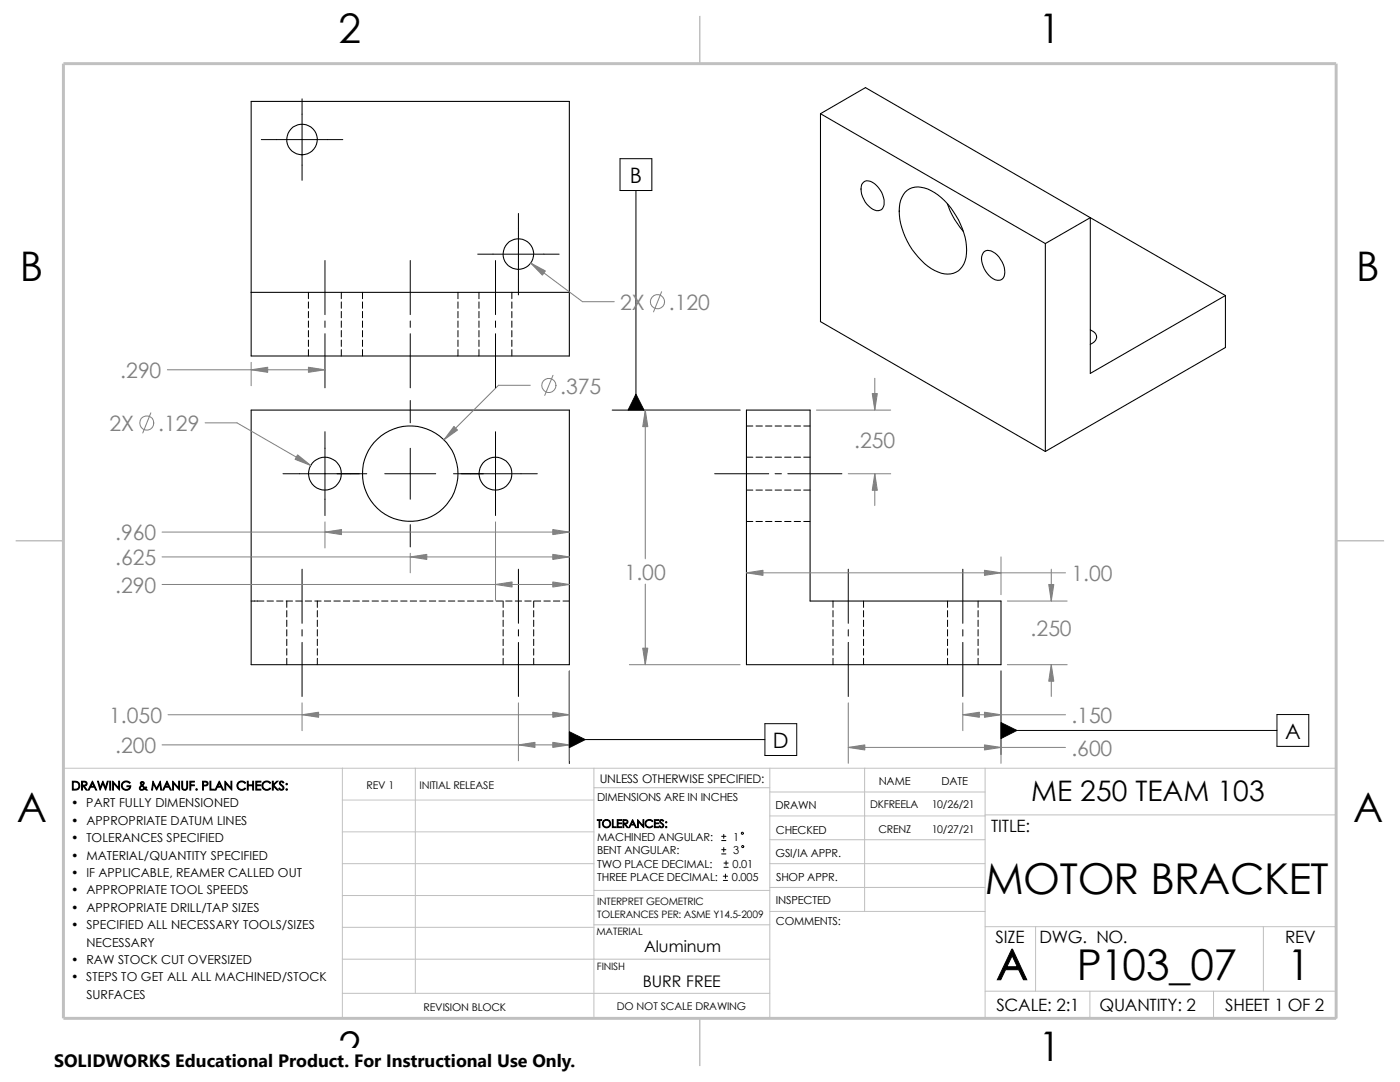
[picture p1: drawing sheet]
<svg xmlns="http://www.w3.org/2000/svg" width="279mm" height="216mm" viewBox="0 0 279 216" stroke-linecap="round" stroke-linejoin="round" font-family="sans-serif">
<g fill="none" stroke="#c0c0c0" stroke-width=".2">
<path d="M12.7 153.3h254v49.9h-239.9M68.3 159.6h50.2M68.3 153.3v49.9M82.9 153.3v44.9M118.5 157.2h35.1M118.5 153.3v49.9M153.6 158h43M153.6 153.3v49.9M172.6 153.3v28.6M196.6 153.3v49.9M68.3 172.3h50.2M68.3 178.7h50.2"/>
<path d="M68.3 166h50.2M118.5 177.7h35.1M153.6 177.1h43M153.6 162.8h43M153.6 172.3h43M153.6 167.6h43M196.6 162.6h70.1M68.3 198.2h85.3M68.3 185h50.2M68.3 191.4h85.3M118.5 184.5h35.1M153.6 181.9h43"/>
<path d="M196.6 197.8h70.1M196.6 184.9h70.1M206.7 184.9v12.9M217.5 197.8v5.4M242.2 197.8v5.4M252.1 184.9v12.9"/>
</g>
<path d="M139.7 3.2v9.5M3.1 107.9h9.6M266.7 107.9h9.5M139.7 203.2v9.5" fill="none" stroke="#c0c0c0" stroke-width=".3"/>
<path d="M12.7 12.7h254v190.5h-254z" fill="none" stroke="#c0c0c0" stroke-width=".59"/>
<g fill="none" stroke="#000" stroke-width=".2">
<path d="M60.3 19.7v16.3M52.2 27.9h16.2M123.7 31.7h6.4v6.3h-6.4zM126.9 38v43.8M61.6 58.3v1.3M64.9 52v10.8M68.1 58.3v1.3M72.3 58.3v1.3M81.9 52v10.8M91.4 58.3v1.3M95.3 50.7h16.3M95.6 58.3v1.3"/>
<path d="M98.9 52v10.8M102.2 58.3v1.3M103.5 42.6v16.2M61.6 60.2v1.3M61.6 62.1v1.3M61.6 64.1v1.2M61.6 66v1.2M61.6 67.9v1.2M61.6 69.8v1.2M64.9 64.1v1.2M64.9 66.6v10.8M68.1 60.2v1.3"/>
<path d="M68.1 62.1v1.3M68.1 64.1v1.2M68.1 66v1.2M68.1 67.9v1.2M68.1 69.8v1.2M72.3 60.2v1.3M72.3 62.1v1.3M72.3 64.1v1.2M72.3 66v1.2M72.3 67.9v1.2M72.3 69.8v1.2M81.9 64.1v1.2"/>
<path d="M81.9 66.6v10.8M81.9 79.9v4.5M91.4 60.2v1.3M91.4 62.1v1.3M91.4 64.1v1.2M91.4 66v1.2M91.4 67.9v1.2M91.4 69.8v1.2M95.6 60.2v1.3M95.6 62.1v1.3M95.6 64.1v1.2M95.6 66v1.2"/>
<path d="M95.6 67.9v1.2M95.6 69.8v1.2M98.9 64.1v1.2M98.9 66.6v10.8M102.2 60.2v1.3M102.2 62.1v1.3M102.2 64.1v1.2M102.2 66v1.2M102.2 67.9v1.2M102.2 69.8v1.2M56.5 94.5h16.7M64.9 86.1v16.8"/>
<path d="M76.8 94.5h10.2M81.9 89.5v10.1M90.5 94.5h16.7M98.9 86.1v16.8M122.2 81.8h25.5M142.6 94.5h10.8M149 91.2h1.2M149 97.8h1.2M149 85h1.2M150.9 91.2h1.2M150.9 97.8h1.2M150.9 85h1.2"/>
<path d="M152.8 91.2h1.3M152.8 97.8h1.3M152.8 85h1.3M154.7 91.2h1.3M154.7 97.8h1.3M154.7 85h1.3M154.7 94.5h1.3M156.6 91.2h1.3M156.6 97.8h1.3M156.6 85h1.3M157.2 94.5h10.8M158.5 91.2h1.3"/>
<path d="M158.5 97.8h1.3M158.5 85h1.3M160.4 91.2h1.3M160.4 97.8h1.3M160.4 85h1.3M50.1 119.9h2.6M53.3 119.9h1.3M55.2 119.9h1.3M57.1 119.9h1.3M57.2 119.9v1.3M59 119.9h1.3M60.3 113.6v10.8"/>
<path d="M60.9 119.9h1.3M62.8 119.9h1.3M63.3 119.9v1.3M64.7 119.9h1.3M66.6 119.9h1.3M68.5 119.9h1.3M70.4 119.9h1.3M72.3 119.9h1.3M74.3 119.9h1.2M76.2 119.9h1.2M78.1 119.9h1.2M80 119.9h1.2"/>
<path d="M81.9 119.9h1.2M81.9 104.7v4.4M83.8 119.9h1.2M85.7 119.9h1.3M87.6 119.9h1.3M89.5 119.9h1.3M91.4 119.9h1.3M93.3 119.9h1.3M95.2 119.9h1.3M97.1 119.9h1.3M99 119.9h1.3M100.4 119.9v1.3"/>
<path d="M100.9 119.9h1.3M102.8 119.9h1.3M103.5 113.6v10.8M104.7 119.9h1.3M106.5 119.9v1.3M106.6 119.9h1.3M108.5 119.9h1.3M110.4 119.9h1.3M112.4 119.9h1.2M149 104.1h1.2M150.9 104.1h1.2M152.8 104.1h1.3"/>
<path d="M154.7 104.1h1.3M156.6 104.1h1.3M158.5 104.1h1.3M160.4 104.1h1.3M166.2 119.9v1.3M169.3 113.6v10.8M172.3 119.9v1.3M189.1 119.9v1.3M192.2 113.6v10.8M195.2 119.9v1.3M57.2 121.8v1.3M57.2 123.7v1.3"/>
<path d="M57.2 125.6v1.3M57.2 127.6v1.2M57.2 129.5v1.2M57.2 131.4v1.2M60.3 125.6v1.3M60.3 128.2v10.8M63.3 121.8v1.3M63.3 123.7v1.3M63.3 125.6v1.3M63.3 127.6v1.2M63.3 129.5v1.2M63.3 131.4v1.2"/>
<path d="M100.4 121.8v1.3M100.4 123.7v1.3M100.4 125.6v1.3M100.4 127.6v1.2M100.4 129.5v1.2M100.4 131.4v1.2M103.5 125.6v1.3M103.5 128.2v10.8M106.5 121.8v1.3M106.5 123.7v1.3M106.5 125.6v1.3M106.5 127.6v1.2"/>
<path d="M106.5 129.5v1.2M106.5 131.4v1.2M113.6 133.9v18.5M166.2 121.8v1.3M166.2 123.7v1.3M166.2 125.6v1.3M166.2 127.6v1.2M166.2 129.5v1.2M166.2 131.4v1.2M169.3 125.6v1.3M169.3 128.2v10.8M172.3 121.8v1.3"/>
<path d="M172.3 123.7v1.3M172.3 125.6v1.3M172.3 127.6v1.2M172.3 129.5v1.2M172.3 131.4v1.2M189.1 121.8v1.3M189.1 123.7v1.3M189.1 125.6v1.3M189.1 127.6v1.2M189.1 129.5v1.2M189.1 131.4v1.2M192.2 125.6v1.3"/>
<path d="M192.2 128.2v10.8M195.2 121.8v1.3M195.2 123.7v1.3M195.2 125.6v1.3M195.2 127.6v1.2M195.2 129.5v1.2M195.2 131.4v1.2M199.8 133.9v16.6M113.6 147.6h39.1M152.7 144.4h6.3v6.3h-6.3zM199.8 145.8h55M254.8 142.6h6.4v6.3h-6.4z"/>
<path d="M144 170.4h.9M144 169.5h.9M144 167.7h.9M144 166.9h.9M144.4 175.7h.8M144.4 174.8h.8M144.4 166.5v.8M144.4 169.1v.9M144.5 173.1h.8M144.5 172.2h.8M144.8 174.4v.9M144.9 171.8v.8"/>
<circle cx="148.2" cy="166.3" r=".22"/>
<circle cx="148.2" cy="168.9" r=".21"/>
</g>
<g fill="none" stroke="#000" stroke-width=".21">
<path d="M50.1 20.2h63.5v50.8h-63.5zM163.7 22.7l44.9 25.9M163.7 22.7v41.5l44.9 25.9M163.7 22.7l9-5.2 71.9 41.5M172.4 36.3a2.27 2.27 0 0 1 2.9 1.1 3.5 3.5 0 0 1 .6 4.4 2.43 2.43 0 0 1-2.9-1.1 4 4 0 0 1-.9-4.1zM180.6 38.4a3.9 3.9 0 0 1 4.6-.7 14.5 14.5 0 0 1 7.7 13 3.8 3.8 0 0 1-4.4 4 10.6 10.6 0 0 1-6.5-4.9 12.5 12.5 0 0 1-2.3-9.8zM50.1 58.3h63.5M189.1 40.7a17 17 0 0 0 3.1 5.5M196.4 50.2a2.31 2.31 0 0 1 3 1.1 4 4 0 0 1 .8 4.2 1.62 1.62 0 0 1-2.4-.1 4.7 4.7 0 0 1-1.8-4.6zM208.6 48.6v41.5M208.6 48.6l9-5.2v31.1l27-15.5M244.6 59v10.3l-36 20.8"/>
<path d="M217.6 65.8a1.4 1.4 0 0 1 1.1 1 1.4 1.4 0 0 1-.3 1.4l-.8 .5M50.1 81.8h63.5v50.8h-63.5zM149 81.8h12.7v38.1h38.1v12.7h-50.8z"/>
<circle cx="60.3" cy="27.9" r="3.1"/>
<circle cx="103.5" cy="50.7" r="3.1"/>
<circle cx="64.8" cy="94.5" r="3.3"/>
<circle cx="81.9" cy="94.5" r="9.5"/>
<circle cx="98.9" cy="94.5" r="3.3"/>
</g>
<g fill="none" stroke="#808080" stroke-width=".2">
<path d="M105.9 52.5l10.3 7.7h6.4M132 58.2l-1.6 4M33.4 73.8h31.5M50.1 72.3v4.7M105.8 76.9h-6.3l-10.9 10.9M110.4 74.9l-1.7 4M174.6 75.5v6.3M30.1 82.4l-1.6 4M40.9 84.4h6.4l14.7 8.5M125.6 81.8h22.1M128.8 81.8v29.7M162.9 81.8h14.9"/>
<path d="M169.3 94.5h8.5M174.6 94.5v6.4M32.3 116.6h81.3M32.3 111.1h81.3M32.3 106.2h81.3M64.9 104.1v5.2M81.9 110.4v3.9M98.9 104.1v15.7M128.8 116.5v16.1M149 114.3h63.6M199.8 111.1v7.6M201 119.9h12"/>
<path d="M209.8 113.6v6.3M113.6 133.9v17.9M125.6 132.6h22.1M199.8 133.9v18.4M201 132.6h12M209.8 132.6v6.4M32.3 148.6h81.3M33.5 142.6h80.1M60.3 140.3v5.5M103.5 140.3v11.5M169.3 149.1h43.3M169.3 140.3v12"/>
<path d="M192.2 142.6h20.4M192.2 140.3v5.5"/>
<circle cx="109.5" cy="76.9" r="1.41"/>
<circle cx="131.2" cy="60.2" r="1.41"/>
<circle cx="29.3" cy="84.4" r="1.41"/>
</g>
<g fill="#808080" stroke="#808080" stroke-width=".2">
<path d="M149 114.3l3.3-.5v1z"/>
<path d="M196.5 113.8l3.3 .5-3.3 .5z"/>
<path d="M196.5 142.1l3.3 .5-3.3 .5z"/>
<path d="M192.2 142.6l3.3-.5v1z"/>
<path d="M209.3 116.6h1l-.5 3.3z"/>
<path d="M209.8 132.6l.5 3.3h-1z"/>
<path d="M196.5 148.6l3.3 .5-3.3 .5z"/>
<path d="M169.3 149.1l3.3-.5v1z"/>
<path d="M174.1 78.5h1l-.5 3.3z"/>
<path d="M174.6 94.5l.5 3.3h-1z"/>
<path d="M128.8 81.8l.5 3.3h-1z"/>
<path d="M128.3 129.3h1l-.5 3.3z"/>
<path d="M59.4 90.8l2.6 2.1-3.1-1.2z"/>
<path d="M110.3 105.7l3.3 .5-3.3 .5z"/>
<path d="M110.3 148.1l3.3 .5-3.3 .5z"/>
<path d="M103.5 148.6l3.3-.5v1z"/>
<path d="M110.3 142.1l3.3 .5-3.3 .5z"/>
<path d="M60.3 142.6l3.3-.5v1z"/>
<path d="M110.3 116.1l3.3 .5-3.3 .5z"/>
<path d="M98.9 116.6l3.3-.5v1z"/>
<path d="M110.3 110.6l3.3 .5-3.3 .5z"/>
<path d="M81.9 111.1l3.3-.5v1z"/>
<path d="M64.9 106.2l3.3-.5v1z"/>
<path d="M90.6 85.1l.7 .7-2.7 2z"/>
<path d="M105.9 52.5l2.9 1.6-.6 .8z"/>
<path d="M61.6 73.3l3.3 .5-3.3 .5z"/>
<path d="M50.1 73.8l3.3-.5v1z"/>
</g>
<path d="M126.9 78.7l1.6 3.1h-3.2zM113.6 146l3.2 1.6-3.2 1.6zM199.8 144.2l3.1 1.6-3.1 1.6z" fill="#000" stroke="#000" stroke-width=".2"/>
<path d="M10.8 209.2h104.1v6.7h-104.1z" fill="#fff"/>
<g font-size="8.5">
<text x="196.6" y="178.4">MOTOR BRACKET</text>
<text x="198.8" y="195.5">A</text>
<text x="214.9" y="195.5">P103_07</text>
<text x="256.9" y="195.5">1</text>
</g>
<g font-size="8.1">
<text x="67.6" y="8.5">2</text>
<text x="207.3" y="8.5">1</text>
<text x="4" y="56.1">B</text>
<text x="270.7" y="56.1">B</text>
<text x="3.3" y="164.1">A</text>
<text x="270" y="164.1">A</text>
<text x="67.6" y="211.7">2</text>
<text x="207.2" y="211.7">1</text>
</g>
<text font-size="5.6" x="205.8" y="159.9">ME 250 TEAM 103</text>
<g font-size="4.2">
<text x="125.7" y="36.5">B</text>
<text x="154.2" y="149.3">D</text>
<text x="256.5" y="147.4">A</text>
</g>
<g font-size="4.2" fill="#808080">
<text x="123.8" y="61.8">2X</text>
<text x="133.5" y="61.8">.120</text>
<text x="24" y="75.5">.290</text>
<text x="111.8" y="78.5">.375</text>
<text x="21.8" y="86">2X</text>
<text x="31.6" y="86">.129</text>
<text x="170.5" y="89.4">.250</text>
<text x="23" y="107.8">.960</text>
<text x="23" y="112.8">.625</text>
<text x="23" y="118.3">.290</text>
<text x="124.7" y="115.7">1.00</text>
<text x="213.8" y="116">1.00</text>
<text x="205.7" y="127">.250</text>
<text x="21.8" y="144.3">1.050</text>
<text x="213.8" y="144.3">.150</text>
<text x="23" y="150.3">.200</text>
<text x="213.8" y="150.8">.600</text>
</g>
<text font-size="3.6" x="10.8" y="213">SOLIDWORKS Educational Product. For Instructional Use Only.</text>
<g font-size="3.4">
<text x="197.8" y="166">TITLE:</text>
<text x="198.7" y="188.1">SIZE</text>
<text x="207.5" y="188.1">DWG. NO.</text>
<text x="256.5" y="188.2">REV</text>
<text x="198.8" y="201.7">SCALE: 2:1</text>
<text x="219.4" y="201.7">QUANTITY: 2</text>
<text x="244.5" y="201.7">SHEET 1 OF 2</text>
</g>
<g font-size="3.2">
<text x="128.5" y="189.9">Aluminum</text>
<text x="128.3" y="197">BURR FREE</text>
</g>
<g font-size="2.5">
<text x="14.2" y="161.1">• PART FULLY DIMENSIONED</text>
<text x="14.2" y="157.6">DRAWING &amp; MANUF. PLAN CHECKS:</text>
<text x="14.2" y="164.6">• APPROPRIATE DATUM LINES</text>
<text x="14.2" y="171.5">• MATERIAL/QUANTITY SPECIFIED</text>
<text x="14.2" y="168.1">• TOLERANCES SPECIFIED</text>
<text x="14.2" y="178.5">• APPROPRIATE TOOL SPEEDS</text>
<text x="14.2" y="175">• IF APPLICABLE, REAMER CALLED OUT</text>
<text x="14.2" y="185.4">• SPECIFIED ALL NECESSARY TOOLS/SIZES</text>
<text x="14.2" y="181.9">• APPROPRIATE DRILL/TAP SIZES</text>
<text x="17.2" y="188.9">NECESSARY</text>
<text x="14.2" y="195.8">• STEPS TO GET ALL ALL MACHINED/STOCK</text>
<text x="14.2" y="192.4">• RAW STOCK CUT OVERSIZED</text>
<text x="17.2" y="199.3">SURFACES</text>
</g>
<text font-size="2.4" x="119.7" y="156.2">UNLESS OTHERWISE SPECIFIED:</text>
<g font-size="2.2">
<text x="119.2" y="159.9">DIMENSIONS ARE IN INCHES</text>
<text x="154.8" y="161.5">DRAWN</text>
<text x="175.4" y="156.7">NAME</text>
<text x="187.9" y="156.7">DATE</text>
<text x="119.2" y="167.8">MACHINED ANGULAR:</text>
<text x="119.2" y="165.1">TOLERANCES:</text>
<text x="146.3" y="167.8">1</text>
<text x="154.8" y="166.3">CHECKED</text>
<text x="119.2" y="173.1">TWO PLACE DECIMAL:</text>
<text x="119.2" y="170.4">BENT ANGULAR:</text>
<text x="146.2" y="173.1">0.01</text>
<text x="146.3" y="170.4">3</text>
<text x="154.8" y="171">GSI/IA APPR.</text>
<text x="119.2" y="175.7">THREE PLACE DECIMAL:</text>
<text x="146.1" y="175.7">0.005</text>
<text x="154.9" y="175.7">SHOP APPR.</text>
<text x="154.9" y="180.5">INSPECTED</text>
<text x="154.9" y="184.7">COMMENTS:</text>
</g>
<g font-size="2.1">
<text x="73.2" y="157.4">REV 1</text>
<text x="83.7" y="157.4">INITIAL RELEASE</text>
<text x="173.7" y="161.2">DKFREELA</text>
<text x="186" y="161.2">10/26/21</text>
<text x="175.3" y="166.1">CRENZ</text>
<text x="186" y="166.1">10/27/21</text>
<text x="84.5" y="201.7">REVISION BLOCK</text>
<text x="123.1" y="201.6">DO NOT SCALE DRAWING</text>
</g>
<g font-size="2">
<text x="119.2" y="183.1">TOLERANCES PER: ASME Y14.5-2009</text>
<text x="119.2" y="180.6">INTERPRET GEOMETRIC</text>
<text x="119" y="186.6">MATERIAL</text>
<text x="119.1" y="193.5">FINISH</text>
</g>
</svg>
